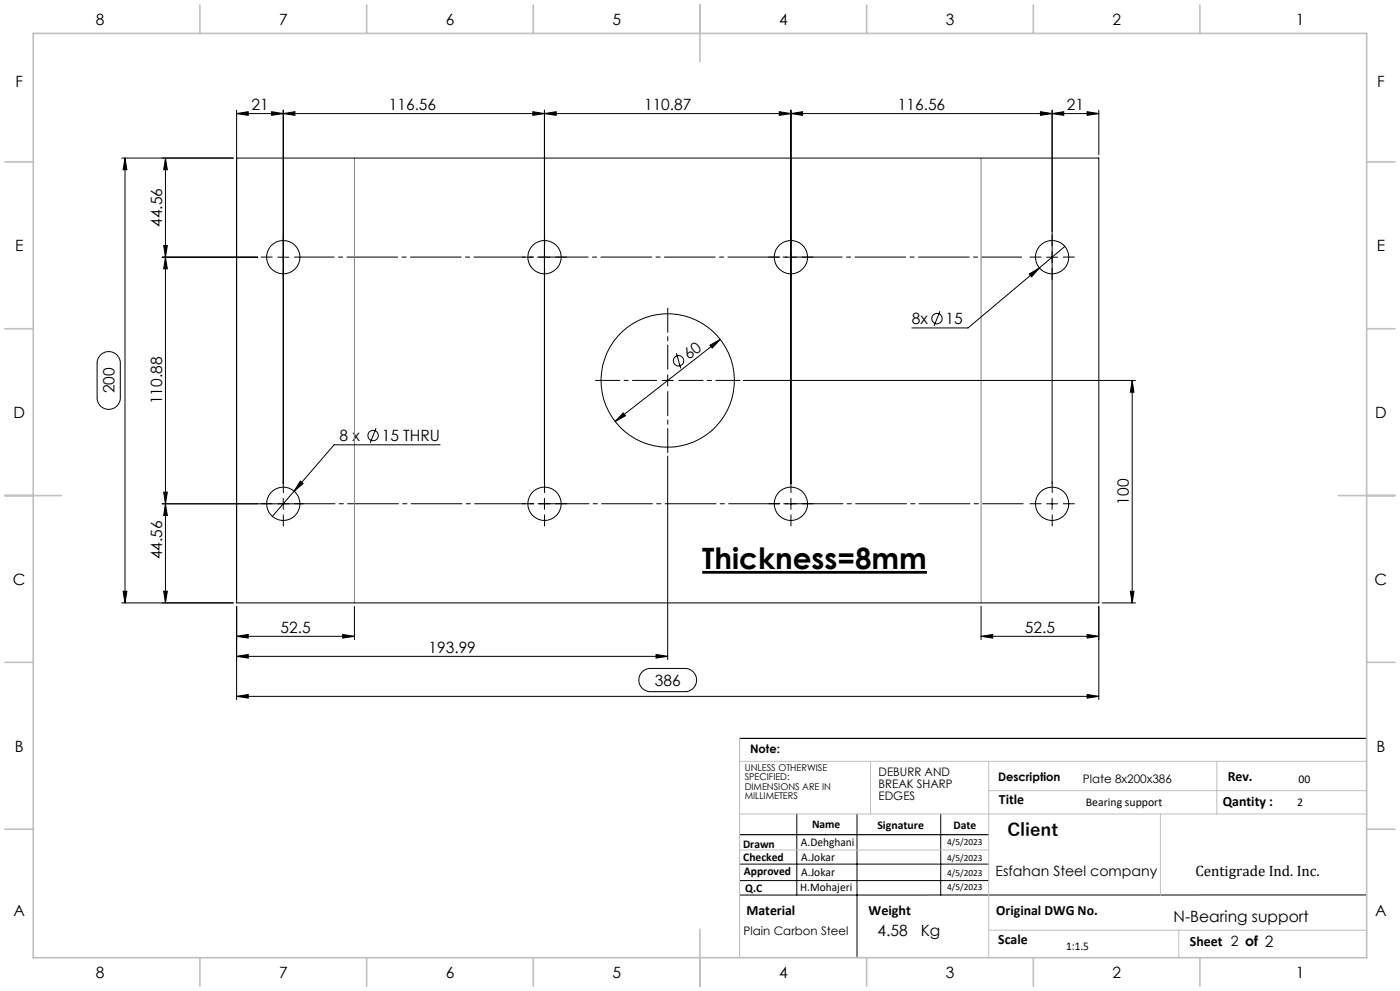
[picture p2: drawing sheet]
<svg xmlns="http://www.w3.org/2000/svg" width="420mm" height="297mm" viewBox="0 0 420 297" stroke-linecap="round" stroke-linejoin="round" font-family="sans-serif">
<g fill="none" stroke="#000" stroke-width=".3">
<path d="M71 34l3.5-.5v1.1zM71 33v147.7h258.6v-133.3h-258.6M71 34h258.6M81.5 33.5l3.5 .5-3.5 .6zM85 34l3.5-.5v1.1zM85 33v112M159.8 33.5l3.5 .5-3.5 .6zM163.3 34l3.6-.5v1.1zM163.3 33v112M233.8 33.5l3.5 .5-3.5 .6zM237.3 34l3.5-.5v1.1zM237.3 33v112"/>
<path d="M312.1 33.5l3.5 .5-3.5 .6zM315.6 34l3.5-.5v1.1zM315.6 33v112M326.1 33.5l3.5 .5-3.5 .6zM329.6 33v13.4M36.5 47.4h33.5M37.5 47.4l.6 3.5h-1.2zM37.5 47.4v133.3M49.6 47.4l.6 3.5h-1.1zM49.6 47.4v133.3M48.6 77.1h28.7M49.1 73.6h1.1l-.6 3.5z"/>
<path d="M49.6 77.1l.6 3.5h-1.1zM83.3 77.1h3.3M161.7 77.1h3.3M235.6 77.1h3.3M314 77.1h3.3M319.5 73.8l-7.7 6.5M282 93.3l-1.8 4.4M308.8 82.1l3-1.8-2.3 2.7zM311.8 80.3l-21.4 18h-16.9M30.1 106.4a3.5 3.5 0 0 1 3.8-.8 3.5 3.5 0 0 1 2.2 3.3v10.3a3.5 3.5 0 0 1-3.5 3.5 3.5 3.5 0 0 1-3.5-3.5v-10.6l.4-1.3zM198.6 114h3.4M200.3 112.4v3.3"/>
<path d="M202.9 105.8l1.3 4.6M213 103.5l3.1-1.8-2.4 2.6zM216.1 101.7l-31.6 24.6M223 114h117.6M339.7 114l.5 3.5h-1.1zM339.7 114v66.7M112.8 128.3l-1.7 4.4M132 133.3h-31.8l-18.5 21.5M187 123.8l.6 .8-3.1 1.7zM200.3 136.7v61M48.6 151h42.4M49.1 147.5h1.1l-.6 3.5z"/>
<path d="M49.6 151l.6 3.5h-1.1zM85 149.3v3.3M90.1 144.2l.8 .7-2.7 2.3zM161.7 151h3.3M163.3 149.3v3.3M235.6 151h3.3M237.3 149.3v3.3M314 151h3.3M315.6 149.3v3.3M36.9 177.2h1.2l-.6 3.5zM49.1 177.2h1.1l-.6 3.5zM339.1 177.2h1.1l-.5 3.5z"/>
<path d="M36.5 180.7h33.5M71 196.7l3.5-.6v1.1zM71 181.7v28M71 196.7h129.3M71 190.7l3.5-.6v1.1zM71 190.7h35.3M102.8 190.1l3.5 .6-3.5 .5zM106.3 181.7v10M196.8 196.1l3.5 .6-3.5 .5zM294.3 190.7l3.5-.6v1.1zM294.3 181.7v10M294.3 190.7h35.3"/>
<path d="M326.1 190.1l3.5 .6-3.5 .5zM329.6 181.7v28M330.6 180.7h10M71 208.7l3.5-.6v1.1zM71 208.7h258.6M192.7 201.3l.7-.5 1.5-.5h10.6a3.5 3.5 0 0 1 3.5 3.5 3.5 3.5 0 0 1-3.5 3.5h-10.4a3.5 3.5 0 0 1-3.2-2.2 3.5 3.5 0 0 1 .8-3.8zM326.1 208.1l3.5 .6-3.5 .5zM221.9 259h74.7M239 243.9v24.3M257.1 243.9v43.1M282.2 243.9v24.3M221.9 263.9h74.7"/>
<path d="M410 268.2h-188.1"/>
<circle cx="85" cy="77.1" r="5"/>
<circle cx="163.4" cy="77.1" r="5"/>
<circle cx="237.3" cy="77.1" r="5"/>
<circle cx="315.6" cy="77.1" r="5"/>
<circle cx="281.1" cy="95.5" r="1.56"/>
<circle cx="200.3" cy="114" r="20"/>
<circle cx="203.6" cy="108.1" r="1.55"/>
<circle cx="111.9" cy="130.5" r="1.55"/>
<circle cx="85" cy="151" r="5"/>
<circle cx="163.4" cy="151" r="5"/>
<circle cx="237.3" cy="151" r="5"/>
<circle cx="315.6" cy="151" r="5"/>
</g>
<path d="M210.7 171.5h67.4" fill="none" stroke="#000" stroke-width=".83" stroke-linecap="butt"/>
<path d="M197 114h-18.3M200.3 117.3v18.4M200.3 110.7v-18.4M203.7 114h18.3" fill="none" stroke="#000" stroke-width=".3" stroke-dasharray="15.2 1.3 1.3 1.3" stroke-dashoffset="8"/>
<g fill="none" stroke="#000" stroke-width=".3" stroke-dasharray="15.2 1.3 1.3 1.3">
<path d="M81.7 77.1h-3.4M85 73.7v-3.3M160 77.1h-3.3M163.4 73.7v-3.3M166.7 77.1h3.3M234 77.1h-3.4M237.3 73.7v-3.3M240.6 77.1h3.4M312.3 77.1h-3.3M315.7 73.7v-3.3M319 77.1h3.3M85 80.4v3.3"/>
<path d="M163.4 80.4v3.3M237.3 80.4v3.3M315.7 80.4v3.3M81.7 151h-3.4M85 154.3v3.3M85 147.6v-3.3M160 151h-3.3M163.4 154.3v3.3M163.4 147.6v-3.3M166.7 151h3.3M234 151h-3.4M237.3 154.3v3.3"/>
<path d="M237.3 147.6v-3.3M240.6 151h3.4M312.3 151h-3.3M315.7 154.3v3.3M315.7 147.6v-3.3M319 151h3.3"/>
</g>
<path d="M88.3 151h218.6" fill="none" stroke="#000" stroke-width=".3" stroke-dasharray="15.2 1.3 1.3 1.3" stroke-dashoffset="3.1"/>
<path d="M88.3 77.1h218.2" fill="none" stroke="#000" stroke-width=".3" stroke-dasharray="15.2 1.3 1.3 1.3" stroke-dashoffset="3.3"/>
<path d="M221.9 221.3h188.1M221.9 250.2h74.7" fill="none" stroke="#000" stroke-width=".35"/>
<path d="M106.3 47.4v133.3M294.3 47.4v133.3" fill="none" stroke="#808080" stroke-width=".3"/>
<path d="M221.9 228.2h188.1M261.2 228.2v15.7M296.6 228.2v58.8M296.6 237h113.4M365.1 228.2v15.7M221.9 243.9h188.1M221.9 254.7h74.7M348.1 243.9v24.3M296.6 278.8h113.4M353.6 278.8v8.2" fill="none" stroke="#c0c0c0" stroke-width=".3"/>
<path d="M221.9 221.3v65.7" fill="none" stroke="#c0c0c0" stroke-width=".35"/>
<g fill="none" stroke="#c0c0c0" stroke-width=".5">
<path d="M10 10h400v277h-400zM60 1.5v8.5M110 1.5v8.5M160 1.5v8.5M210 1.5v17M260 1.5v8.5M310 1.5v8.5M360 1.5v8.5M1.5 48.5h8.5M410 48.5h8.5M1.5 98.5h8.5M410 98.5h8.5"/>
<path d="M1.5 148.5h17M401.5 148.5h17M1.5 198.5h8.5M410 198.5h8.5M1.5 248.5h8.5M410 248.5h8.5M210 278.5v17M60 287v8.5M110 287v8.5M160 287v8.5M260 287v8.5M310 287v8.5"/>
<path d="M360 287v8.5"/>
</g>
<g fill="#000">
<path d="M49.6 77.1l.6 3.5h-1.1zM49.1 147.5h1.1l-.6 3.5zM49.6 47.4l.6 3.5h-1.1zM49.1 73.6h1.1l-.6 3.5z"/>
<path d="M187 123.8l-2.5 2.5 3.1-1.7zM213 103.5l.7 .8 2.4-2.6z"/>
<path d="M90.1 144.2l-1.9 3 2.7-2.3zM71 34l3.5-.5v1.1zM81.5 33.5l3.5 .5-3.5 .6zM85 34l3.5-.5v1.1zM159.8 33.5l3.5 .5-3.5 .6zM163.3 34l3.6-.5v1.1zM233.8 33.5l3.5 .5-3.5 .6zM237.3 34l3.5-.5v1.1zM312.1 33.5l3.5 .5-3.5 .6zM308.8 82.1l.7 .9 2.3-2.7z"/>
<path d="M36.9 177.2h1.2l-.6 3.5zM37.5 47.4l.6 3.5h-1.2zM339.1 177.2h1.1l-.5 3.5zM339.7 114l.5 3.5h-1.1z"/>
<path d="M49.1 177.2h1.1l-.6 3.5zM49.6 151l.6 3.5h-1.1z"/>
<path d="M294.3 190.7l3.5-.6v1.1zM326.1 190.1l3.5 .6-3.5 .5zM71 190.7l3.5-.6v1.1zM102.8 190.1l3.5 .6-3.5 .5z"/>
<path d="M326.1 208.1l3.5 .6-3.5 .5zM71 208.7l3.5-.6v1.1zM326.1 33.5l3.5 .5-3.5 .6zM315.6 34l3.5-.5v1.1zM196.8 196.1l3.5 .6-3.5 .5zM71 196.7l3.5-.6v1.1z"/>
</g>
<text font-size="8.8" x="210.7" y="170.6">Thickness=8mm</text>
<text font-size="5.3" x="302.2" y="250.7">Client</text>
<g font-size="4.7">
<text x="28.7" y="7.6">8</text>
<text x="83.7" y="7.6">7</text>
<text x="133.7" y="7.6">6</text>
<text x="183.7" y="7.6">5</text>
<text x="233.7" y="7.6">4</text>
<text x="283.7" y="7.6">3</text>
<text x="333.7" y="7.6">2</text>
<text x="388.7" y="7.6">1</text>
<text x="4.6" y="26.1">F</text>
<text x="413.1" y="26.1">F</text>
<text x="75.4" y="33">21</text>
<text x="116.6" y="33">116.56</text>
<text x="193.2" y="33">110.87</text>
<text x="269.4" y="33">116.56</text>
<text x="320.1" y="33">21</text>
<text x="48.7" y="68" transform="rotate(-90 48.7 68)">44.56</text>
<text x="4.5" y="75.3">E</text>
<text x="413" y="75.3">E</text>
<text x="273.6" y="97.2">8x</text>
<text x="283.7" y="97.2">15</text>
<text x="206.7" y="107.9" transform="rotate(-38 206.7 107.9)">60</text>
<text x="34.4" y="117.9" transform="rotate(-90 34.4 117.9)">200</text>
<text x="4" y="125.3">D</text>
<text x="48.7" y="121.1" transform="rotate(-90 48.7 121.1)">110.88</text>
<text x="412.5" y="125.3">D</text>
<text x="101.8" y="132.2">8 x</text>
<text x="114.5" y="132.2">15 THRU</text>
<text x="338.6" y="151.2" transform="rotate(-90 338.6 151.2)">100</text>
<text x="48.7" y="167.7" transform="rotate(-90 48.7 167.7)">44.56</text>
<text x="3.9" y="175.3">C</text>
<text x="412.4" y="175.3">C</text>
<text x="84.1" y="189.7">52.5</text>
<text x="307.5" y="189.7">52.5</text>
<text x="128.6" y="195.7">193.99</text>
<text x="196.4" y="205.6">386</text>
<text x="4.4" y="225.3">B</text>
<text x="412.9" y="225.3">B</text>
<text x="4" y="274.6">A</text>
<text x="412.5" y="274.6">A</text>
<text x="263.3" y="280.5">4.58</text>
<text x="276.2" y="280.5">Kg</text>
<text x="352.1" y="276.4">N-Bearing support</text>
<text x="28.7" y="293.1">8</text>
<text x="83.7" y="293.1">7</text>
<text x="133.7" y="293.1">6</text>
<text x="183.7" y="293.1">5</text>
<text x="233.7" y="293.1">4</text>
<text x="283.7" y="293.1">3</text>
<text x="333.7" y="293.1">2</text>
<text x="388.7" y="293.1">1</text>
</g>
<text font-size="4.5" x="358.6" y="262.6">Centigrade Ind. Inc.</text>
<g font-size="4.2">
<text x="368.3" y="234.1">Rev.</text>
<text x="299.7" y="240.9">Title</text>
<text x="366.8" y="241.6">Qantity :</text>
<text x="298.6" y="262.6">Esfahan Steel company</text>
<text x="223.9" y="274.2">Material</text>
<text x="260.6" y="274.2">Weight</text>
<text x="298.9" y="274.2">Original DWG No.</text>
<text x="299.5" y="282.8">Scale</text>
<text x="357" y="283.6">Sheet 2 of 2</text>
</g>
<g font-size="3.5">
<text x="225" y="225.7">Note:</text>
<text x="263.6" y="232.6">DEBURR AND</text>
<text x="263.6" y="236.1">BREAK SHARP</text>
<text x="263.6" y="239.7">EDGES</text>
<text x="299.4" y="234.1">Description</text>
<text x="324.9" y="234.7">Plate 8x200x386</text>
<text x="389.6" y="234.7">00</text>
<text x="325.8" y="241.6">Bearing support</text>
<text x="389.2" y="241.6">2</text>
<text x="243.6" y="248.1">Name</text>
<text x="263.2" y="248.5">Signature</text>
<text x="286" y="248.5">Date</text>
<text x="222.9" y="254">Drawn</text>
<text x="240.3" y="253.6">A.Dehghani</text>
<text x="240.4" y="257.9">A.Jokar</text>
<text x="223" y="258.1">Checked</text>
<text x="223.2" y="262.1">Approved</text>
<text x="240.4" y="262.4">A.Jokar</text>
<text x="223.6" y="267.4">Q.C</text>
<text x="240.1" y="267.1">H.Mohajeri</text>
<text x="223.1" y="280.2">Plain Carbon Steel</text>
<text x="319.8" y="284.6">1:1.5</text>
</g>
<g font-size="2.8">
<text x="223.4" y="231">UNLESS OTHERWISE</text>
<text x="223.4" y="233.8">SPECIFIED:</text>
<text x="223.4" y="236.7">DIMENSIONS ARE IN</text>
<text x="223.4" y="239.5">MILLIMETERS</text>
<text x="284.2" y="253.2">4/5/2023</text>
<text x="284.2" y="258.1">4/5/2023</text>
<text x="284.2" y="262.7">4/5/2023</text>
<text x="284.2" y="266.6">4/5/2023</text>
</g>
</svg>
